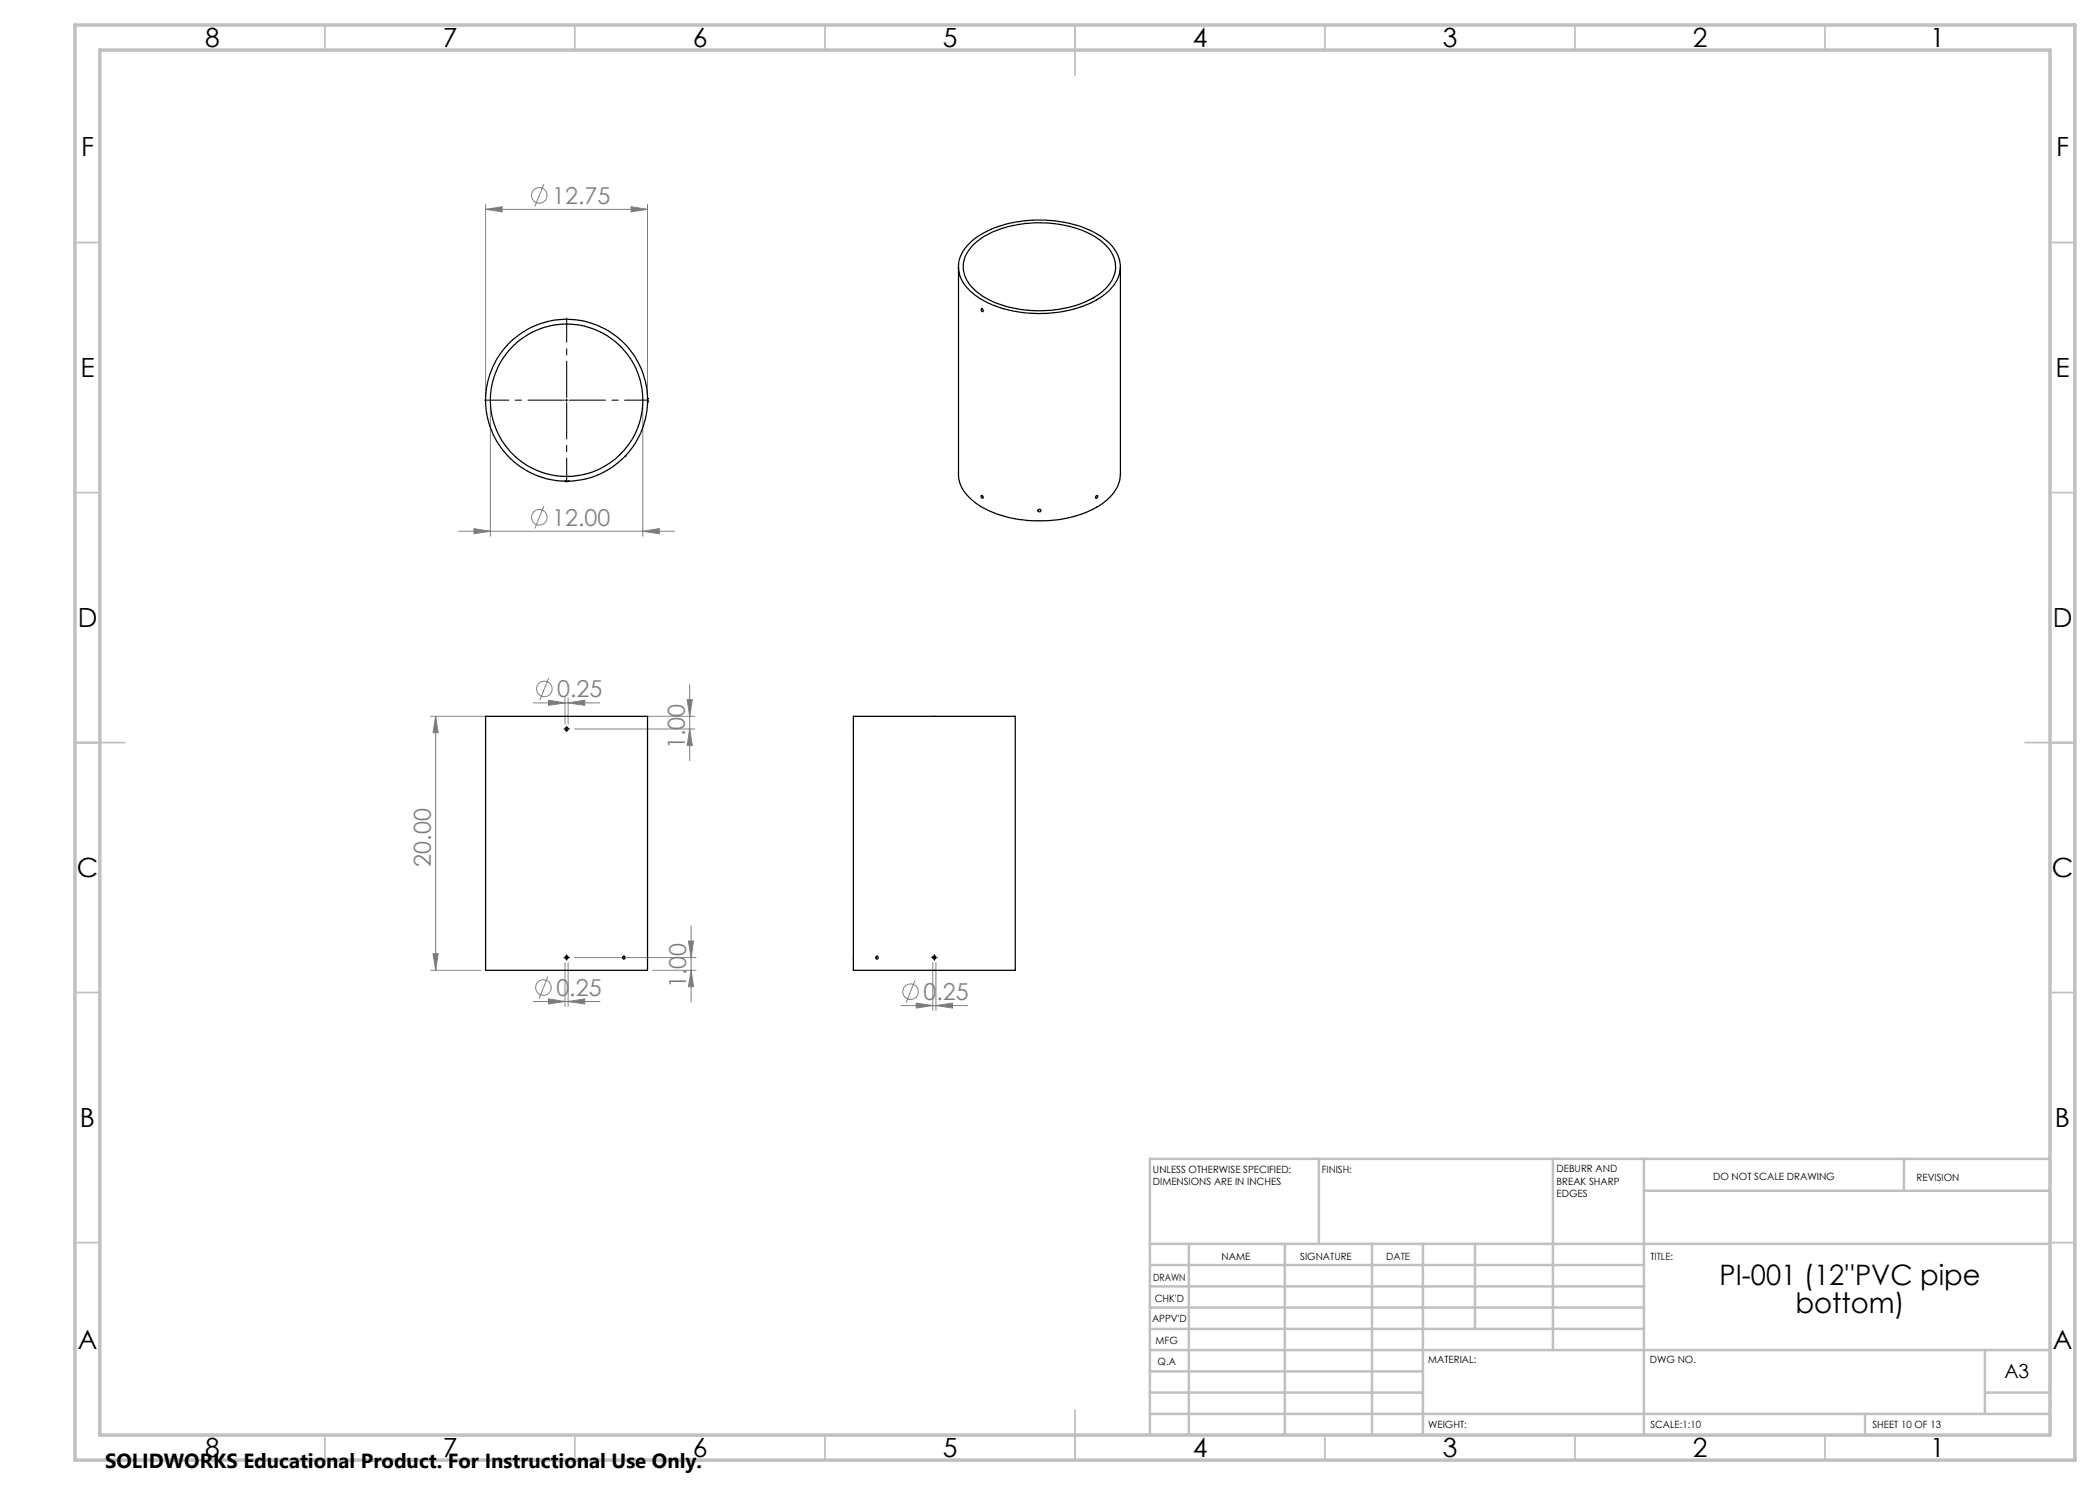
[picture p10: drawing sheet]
<svg xmlns="http://www.w3.org/2000/svg" width="420mm" height="297mm" viewBox="0 0 420 297" stroke-linecap="round" stroke-linejoin="round" font-family="sans-serif">
<g fill="none" stroke="#808080" stroke-width=".2">
<path d="M108.8 36.9l-1.8 4.4M97.1 41.9l3.3-.6v1.1zM97.1 40.8v38.3M97.1 41.9h32.4M126.2 41.3l3.3 .6-3.3 .5zM129.5 40.8v38.3M98.1 81.1v26.1M128.6 81.1v26.1M91.7 106.3h43.2M94.8 105.7l3.3 .6-3.3 .4zM108.8 101.2l-1.8 4.5M128.6 106.3l3.3-.6v1z"/>
<path d="M109.7 135.6l-1.7 4.4M113 139.6v5.2M113.6 139.6v5.2M137.4 139.9h1.1l-.6 3.4zM137.9 136.9v15.2M86.1 143.3h11M87.1 143.3l.5 3.2h-1zM87.1 143.3v50.8M106.6 140.6h13.4M109.7 140l3.3 .6-3.3 .5zM113.6 140.6l3.3-.6v1.1zM114.9 145.8h24.1"/>
<path d="M129.6 143.3h9.4M137.9 145.8l.6 3.3h-1.1zM86.1 194.1h10M86.6 190.7h1l-.5 3.4zM109.6 195.3l-1.8 4.4M109.7 199.8l3.3 .5-3.3 .5zM113 192.5v8.8M113.6 192.5v8.8M114.9 191.5h24.3M130.5 194.1h8.7M137.7 188.2h1l-.5 3.3zM138.2 194.1l.5 3.2h-1z"/>
<path d="M138.2 185.2v15.2M183 196.1l-1.8 4.5M186.5 192.5v9.6M187.2 192.5v9.6M106.6 200.3h13.4M113.6 200.3l3.3-.5v1zM180.2 201.1h13.3M183.2 200.6l3.3 .5-3.3 .5zM187.2 201.1l3.3-.5v1z"/>
<circle cx="107.8" cy="39.1" r="1.55"/>
<circle cx="107.8" cy="103.5" r="1.55"/>
<circle cx="108.9" cy="137.8" r="1.55"/>
<circle cx="108.7" cy="197.5" r="1.55"/>
<circle cx="182.1" cy="198.3" r="1.56"/>
</g>
<path d="M113.3 79.5v-15.9M112.8 80h-15.9M113.3 80.5v16M113.8 80h16" fill="none" stroke="#000" stroke-width=".2" stroke-dasharray="15.2 1.3 1.3 1.3" stroke-dashoffset="8"/>
<path d="M112.8 145.8h.1M113.3 145.3v-.1M113.3 146.3h.1M113.8 145.8h.1M112.8 191.5h.1M113.3 191v-.1M113.3 192v.1M113.8 191.5h.1M186.4 191.5h-.1M186.9 191v-.1M186.9 192v.1M187.4 191.5h.1" fill="none" stroke="#000" stroke-width=".2" stroke-dasharray="15.2 1.3 1.3 1.3"/>
<path d="M113.3 79.8v.5M113.1 80h.5M113.1 145.8h.5M113.3 145.6v.4M113.1 191.5h.5M113.3 191.3v.5M186.6 191.5h.5M186.9 191.3v.5" fill="none" stroke="#000" stroke-width=".2"/>
<g fill="none" stroke="#c0c0c0" stroke-width=".35">
<path d="M65 5v5M115 5v5M165 5v5M215 5v10M265 5v5M315 5v5M365 5v5M15 48.5h5M410 48.5h5M15 98.5h5M410 98.5h5M15 148.5h10"/>
<path d="M405 148.5h10M15 198.5h5M410 198.5h5M15 248.5h5M410 248.5h5M65 287v5M115 287v5M165 287v5M215 282v10M265 287v5M315 287v5M365 287v5"/>
</g>
<g fill="none" stroke="#c0c0c0" stroke-width=".5">
<path d="M263.8 231.8v17M310.6 231.8v38.2M328.8 231.8v55.2M328.8 238.2h81.2M380.8 231.8v6.4M410 231.8h-180v55.2M230 248.8h180M230 257.3h98.8M230 253h98.8M237.8 248.8v38.2M257 248.8v38.2M274.4 248.8v38.2"/>
<path d="M284.6 248.8v38.2M295 248.8v17M230 265.8h98.8M230 261.5h98.8M230 278.5h54.6M230 274.3h54.6M230 270h180M397 278.5h13M397 270v12.8M230 282.8h180M373 282.8v4.2"/>
</g>
<path d="M15 5h400v287h-400zM20 10h390v277h-390z" fill="none" stroke="#c0c0c0" stroke-width=".7"/>
<g fill="#808080">
<path d="M109.7 140l3.3 .6-3.3 .5zM113.6 140.6l3.3-.6v1.1zM109.7 199.8l3.3 .5-3.3 .5zM113.6 200.3l3.3-.5v1zM97.1 41.9l3.3-.6v1.1zM126.2 41.3l3.3 .6-3.3 .5zM94.8 105.7l3.3 .6-3.3 .4zM128.6 106.3l3.3-.6v1zM183.2 200.6l3.3 .5-3.3 .5zM187.2 201.1l3.3-.5v1z"/>
<path d="M137.9 145.8l.6 3.3h-1.1zM137.4 139.9h1.1l-.6 3.4z"/>
<path d="M137.7 188.2h1l-.5 3.3zM138.2 194.1l.5 3.2h-1zM87.1 143.3l.5 3.2h-1zM86.6 190.7h1l-.5 3.4z"/>
</g>
<g fill="none" stroke="#000" stroke-width=".25">
<path d="M191.7 53.4v41.4a7.2 7.2 0 0 0 3.6 5.9 24.3 24.3 0 0 0 18.4 2.9 14.9 14.9 0 0 0 9.3-5.4 6.2 6.2 0 0 0 1.1-3.4v-41.4M193.5 49a18.2 18.2 0 0 1 11.9-4.9 23.2 23.2 0 0 1 15.3 3.6 6.6 6.6 0 0 1 3 7.8 11.1 11.1 0 0 1-6.7 5.6 25.7 25.7 0 0 1-20.7-1.2 8.7 8.7 0 0 1-4.6-5.8 6.2 6.2 0 0 1 1.8-5.1zM194.7 49a17.8 17.8 0 0 1 11.1-4.3 21.6 21.6 0 0 1 14.2 3.3 6.4 6.4 0 0 1 2.9 6.8 9.6 9.6 0 0 1-5.9 5.6 24.1 24.1 0 0 1-20-.9 7.9 7.9 0 0 1-4.3-5.7 6.1 6.1 0 0 1 2-4.8zM129.5 79.7h.1M196.3 61.8a.3 .3 0 0 1 .3 .2 .3 .3 0 0 1-.1 .3l-.3-.2zM113 96.2h.1M113.6 96.2h.1M125 91.3h.1M129.5 80.4h.1M196.3 99.1l.2 .1a.25 .25 0 0 1 .2 .2 .25 .25 0 0 1-.2 .3l-.3-.3zM219.2 99.2a.19 .19 0 0 1 .2-.1 .19 .19 0 0 1 .1 .2 .23 .23 0 0 1-.1 .3 .23 .23 0 0 1-.3-.1zM97.1 143.3h32.4v50.8h-32.4z"/>
<path d="M170.7 143.3h32.4v50.8h-32.4zM124.6 191.2a.27 .27 0 0 1 .4 .3 .27 .27 0 0 1-.4 .2z"/>
<circle cx="113.3" cy="80.1" r="15.2"/>
<circle cx="113.3" cy="80.1" r="16.2"/>
<circle cx="207.9" cy="102.1" r=".29"/>
<circle cx="113.3" cy="145.8" r=".31"/>
<circle cx="113.3" cy="191.5" r=".31"/>
<circle cx="175.5" cy="191.5" r=".27"/>
<circle cx="186.9" cy="191.5" r=".31"/>
</g>
<g font-size="5.6">
<text x="343.9" y="256.9">PI-001 (12''PVC pipe</text>
<text x="359.1" y="262.6">bottom)</text>
</g>
<g font-size="5.3">
<text x="41" y="9.5">8</text>
<text x="88.5" y="9.5">7</text>
<text x="138.5" y="9.5">6</text>
<text x="188.5" y="9.5">5</text>
<text x="238.5" y="9.5">4</text>
<text x="288.5" y="9.5">3</text>
<text x="338.5" y="9.5">2</text>
<text x="386" y="9.5">1</text>
<text x="16.2" y="31.3">F</text>
<text x="411.2" y="31.3">F</text>
<text x="16.1" y="75.5">E</text>
<text x="411.1" y="75.5">E</text>
<text x="15.5" y="125.5">D</text>
<text x="410.5" y="125.5">D</text>
<text x="15.4" y="175.5">C</text>
<text x="410.4" y="175.5">C</text>
<text x="16" y="225.5">B</text>
<text x="411" y="225.5">B</text>
<text x="15.5" y="269.8">A</text>
<text x="410.5" y="269.8">A</text>
<text x="41" y="291.5">8</text>
<text x="88.5" y="291.5">7</text>
<text x="138.5" y="291.5">6</text>
<text x="188.5" y="291.5">5</text>
<text x="238.5" y="291.5">4</text>
<text x="288.5" y="291.5">3</text>
<text x="338.5" y="291.5">2</text>
<text x="386" y="291.5">1</text>
</g>
<g font-size="4.7" fill="#808080">
<text x="110.4" y="40.8">12.75</text>
<text x="110.4" y="105.2">12.00</text>
<text x="111.5" y="139.5">0.25</text>
<text x="137" y="149.8" transform="rotate(-90 137 149.8)">1.00</text>
<text x="86.1" y="173.3" transform="rotate(-90 86.1 173.3)">20.00</text>
<text x="137.2" y="197.6" transform="rotate(-90 137.2 197.6)">1.00</text>
<text x="111.3" y="199.2">0.25</text>
<text x="184.7" y="200">0.25</text>
</g>
<text font-size="4.1" x="21" y="293.7">SOLIDWORKS Educational Product. For Instructional Use Only.</text>
<text font-size="3.9" x="400.9" y="275.5">A3</text>
<g font-size="2">
<text x="230.6" y="234.6">UNLESS OTHERWISE SPECIFIED:</text>
<text x="230.6" y="237.1">DIMENSIONS ARE IN INCHES</text>
<text x="264.4" y="234.6">FINISH:</text>
<text x="311.3" y="234.5">DEBURR AND</text>
<text x="311.3" y="237">BREAK SHARP</text>
<text x="311.3" y="239.5">EDGES</text>
<text x="342.6" y="236">DO NOT SCALE DRAWING</text>
<text x="383.3" y="236.2">REVISION</text>
<text x="244.3" y="252">NAME</text>
<text x="260" y="251.9">SIGNATURE</text>
<text x="277.2" y="251.9">DATE</text>
<text x="330.1" y="251.9">TITLE:</text>
<text x="230.6" y="256.1">DRAWN</text>
<text x="230.9" y="260.3">CHK'D</text>
<text x="230.4" y="264.4">APPV'D</text>
<text x="231.1" y="268.8">MFG</text>
<text x="231.5" y="273">Q.A</text>
<text x="285.6" y="272.5">MATERIAL:</text>
<text x="330" y="272.5">DWG NO.</text>
<text x="285.6" y="285.5">WEIGHT:</text>
<text x="330.1" y="285.6">SCALE:1:10</text>
<text x="374.5" y="285.6">SHEET 10 OF 13</text>
</g>
</svg>
